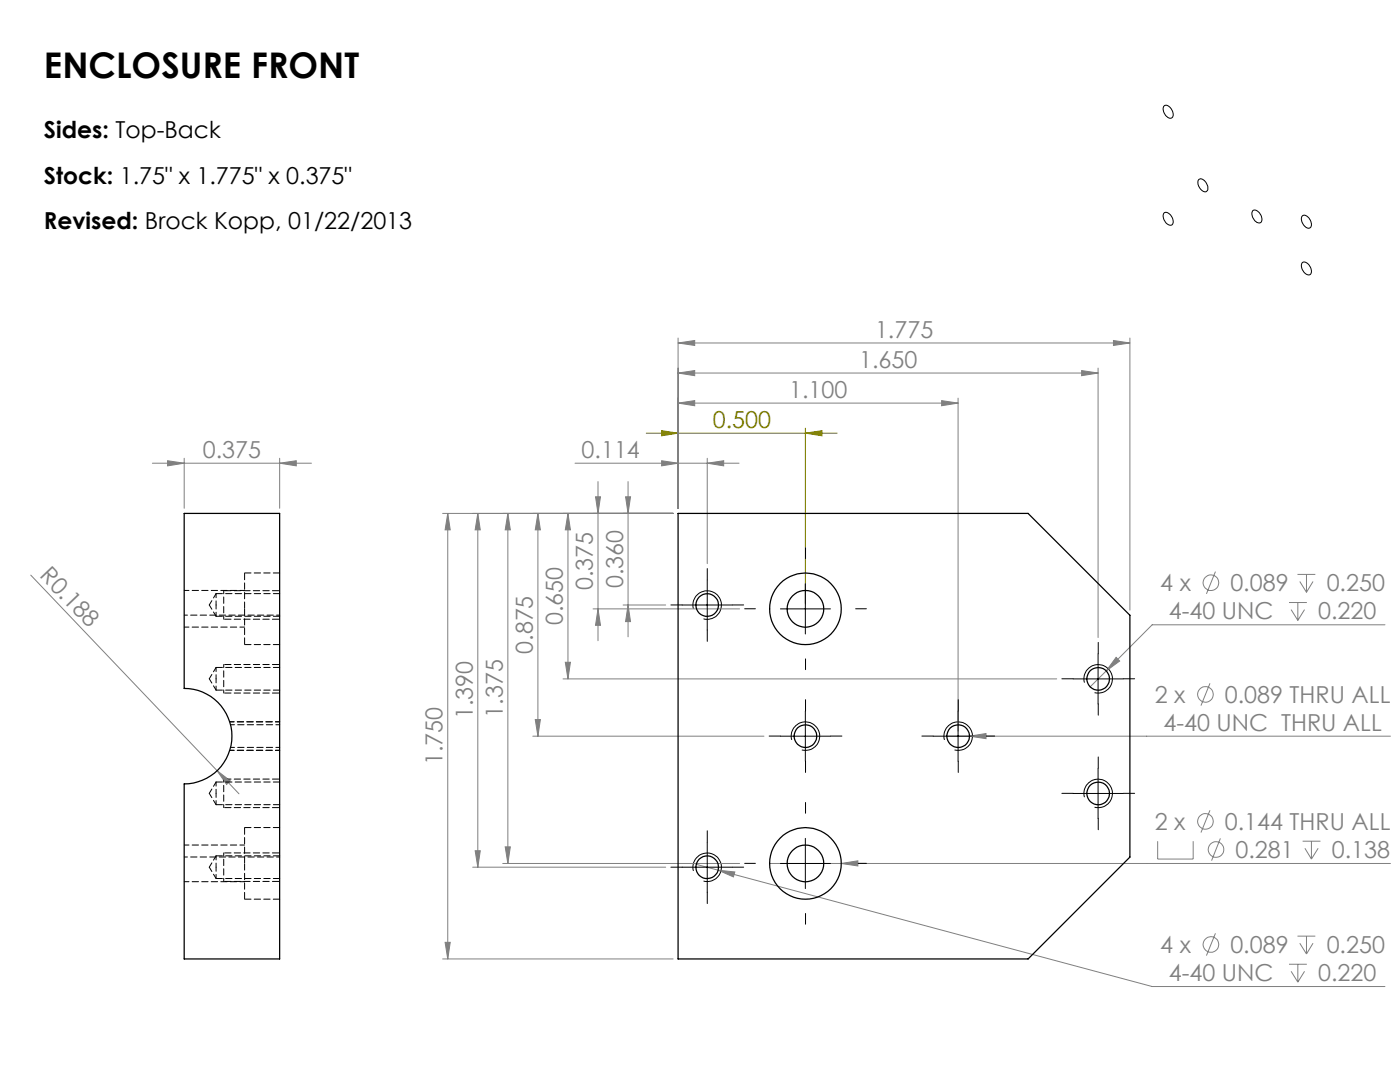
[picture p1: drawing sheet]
<svg xmlns="http://www.w3.org/2000/svg" width="279mm" height="216mm" viewBox="0 0 279 216" stroke-linecap="round" stroke-linejoin="round" font-family="sans-serif">
<g fill="none" stroke="#808080" stroke-width=".2">
<path d="M135.3 74.4l3.3-.5v1.1zM135.3 68.4l3.3-.5v1zM135.3 67.5v33.9M135.3 74.4h83.8M135.3 68.4h90.2M187.9 79.9l3.3 .5-3.3 .6zM191.2 79.4v66.5M215.9 73.9l3.2 .5-3.2 .6zM219.1 73.4v53.8M222.2 67.9l3.3 .5-3.3 .5zM225.5 67.5v54.2M30.4 92.4h31.8"/>
<path d="M33.4 91.9l3.4 .5-3.4 .6zM36.8 91.4v10M55.8 92.4l3.3-.5v1.1zM55.8 91.4v10M114.8 92.4h32.7M118.9 99.1h.9l-.5 3.3zM119.3 96.1v31.7M124.8 99.1h1l-.5 3.3zM125.3 96.1v31M132 91.9l3.3 .5-3.3 .6zM135.3 80.4l3.3-.5v1.1zM135.3 80.4h55.9"/>
<path d="M141.1 92.4l3.3-.5v1.1zM141.1 91.4v21.1M6.1 114.8l37.2 39M88.3 102.4h46M89.4 102.4l.5 3.3h-1.1zM89.4 102.4v88.9M95.4 102.4l.4 3.3h-1zM95.4 102.4v70.6M101.4 102.4l.4 3.3h-1zM101.4 102.4v69.9M107.4 102.4l.4 3.3h-1zM107.4 102.4v44.5"/>
<path d="M113.3 102.4l.5 3.3h-1zM113.3 102.4v33.1M242.6 114.1l-1.8 4.4M258.9 114.6h3.6M259.4 116l1.3 2.2M260.7 114.6v3.6M262 116l-1.3 2.2M112.4 135.5h98.5M112.8 132.2h1l-.5 3.3zM118.4 121.5h29.2M119.3 121.5l.5 3.3h-.9zM124.4 120.7h8.5"/>
<path d="M125.3 120.7l.5 3.3h-1zM220.8 133.9l-3.2 3.2M222.7 131.2l.7 .7-2.6 2zM241.5 136.3l-1.8 4.5M257.2 120.2h3.6M257.7 121.6l1.3 2.2M259 120.2v3.6M260.4 121.6l-1.4 2.2M276.4 124.7h-46.5l-9.1 9.2M43.3 153.8l2.7 2-.8 .7zM43.3 153.8l4.4 4.6M106.3 146.9h46.2"/>
<path d="M106.8 143.6h1l-.4 3.3zM188.9 146.9h88.6M193.5 146.9l3.3-.5v1zM94.3 173h38.6M94.8 169.8h1l-.4 3.2zM100.3 172.3h47.3M100.8 169h1l-.4 3.3zM139 172.5l4.3 1.1M143.3 173.6l3.3 .4-.2 1zM143.3 173.6l86.6 23.2h46.5M153.6 172.3h123.9M167.9 172.3l3.3-.5v1z"/>
<path d="M231 167.9v3.5h7.1v-3.5M241.5 161.7l-1.8 4.4M243.6 167.3l-1.8 4.4M260 167.9h3.5M260.4 169.3l1.3 2.1M261.7 167.9v3.5M263.1 169.3l-1.4 2.1M88.3 191.3h46M88.8 188h1.1l-.5 3.3zM242.6 186.2l-1.8 4.5M257.2 192.4h3.6M257.7 193.8l1.3 2.2"/>
<path d="M258.9 186.8h3.6M259 192.4v3.6M259.4 188.2l1.3 2.2M260.4 193.8l-1.4 2.2M260.7 186.8v3.6M262 188.2l-1.3 2.2"/>
<circle cx="241.7" cy="116.3" r="1.55"/>
<circle cx="240.6" cy="138.6" r="1.55"/>
<circle cx="240.6" cy="163.9" r="1.55"/>
<circle cx="242.7" cy="169.5" r="1.55"/>
<circle cx="241.7" cy="188.5" r="1.56"/>
</g>
<path d="M129 86.4h38.1M132 85.9l3.3 .5-3.3 .6zM135.3 85.4v16M160.7 86.4l3.3-.5v1.1zM160.7 85.4v35.1" fill="none" stroke="#808000" stroke-width=".2"/>
<g fill="none" stroke="#000" stroke-width=".2">
<path d="M232.3 21.2a1.02 1.02 0 0 1 1.5 .6l.3 .6a.75 .75 0 0 1-.3 1.1 .75 .75 0 0 1-1-.3l-.4-.6-.3-.7zM239.2 35.8a1.2 1.2 0 0 1 1.7 1l.2 .5a.74 .74 0 0 1-.4 1 .74 .74 0 0 1-1-.4l-.6-1-.1-.5zM232.3 42.5a1.28 1.28 0 0 1 1.7 1l.1 .5a.7 .7 0 0 1-.2 .9 .7 .7 0 0 1-1-.2 1.82 1.82 0 0 1-.6-2.2zM250.1 42a1.69 1.69 0 0 1 1.7 2.2 .81 .81 0 0 1-1.4-.2l-.6-1.2zM259.9 52.4a1.28 1.28 0 0 1 1.6 1l.2 .5a.73 .73 0 0 1-.4 .9 .73 .73 0 0 1-1-.4l-.5-1-.1-.6zM260 43a1.41 1.41 0 0 1 1.7 1.4 .75 .75 0 0 1-.3 1.1 .75 .75 0 0 1-1.1-.4 1.64 1.64 0 0 1-.3-2.1zM141.1 115.7v10M160.7 116.5v10M136.1 120.7h10M138.4 121.5a2.85 2.85 0 0 1 2.5-3.6 2.85 2.85 0 0 1 3.1 3.1 2.85 2.85 0 0 1-3.6 2.5M155.8 121.5h9.9M214.2 135.5h10"/>
<path d="M216.4 136.2a2.84 2.84 0 0 1 2.5-3.5 2.84 2.84 0 0 1 3.1 3 2.84 2.84 0 0 1-3.6 2.5M219.1 130.5v10M155.8 146.9h9.9M158 147.6a2.84 2.84 0 0 1 2.5-3.5 2.84 2.84 0 0 1 3.1 3.1 2.84 2.84 0 0 1-3.6 2.4M160.7 141.9v10M186.2 146.9h10M188.5 147.6a2.84 2.84 0 0 1 2.5-3.5 2.84 2.84 0 0 1 3.1 3.1 2.84 2.84 0 0 1-3.6 2.4M191.2 141.9v10M214.2 158.3h10M216.4 159.1a2.84 2.84 0 0 1 2.5-3.6 2.84 2.84 0 0 1 3.1 3.1 2.84 2.84 0 0 1-3.6 2.5M219.1 153.3v10M136.1 173h10"/>
<path d="M138.4 173.8a2.85 2.85 0 0 1 2.5-3.6 2.85 2.85 0 0 1 3.1 3.1 2.85 2.85 0 0 1-3.6 2.5M141.1 168.1v9.9M155.8 172.3h9.9M160.7 167.3v10"/>
</g>
<g fill="none" stroke="#000" stroke-width=".2" stroke-dasharray="15.2 1.3 1.3 1.3">
<path d="M141.2 115.7v-2.2M160.8 111.5v-2.2M136.2 120.7h-2.3M141.2 125.7v2.3M146.2 120.7h2.2M150.8 121.5h-2.2M160.8 131.5v2.1M170.8 121.5h2.1M214.2 135.4h-2.3M219.2 130.4v-2.2M224.2 135.4h2.2M155.8 146.9h-2.3"/>
<path d="M160.8 141.9v-2.3M160.8 151.9v2.2M165.8 146.9h2.2M186.2 146.9h-2.2M191.2 141.9v-2.3M191.2 151.9v2.2M196.2 146.9h2.3M214.2 158.3h-2.3M219.2 140.4v2.3M219.2 153.3v-2.3M224.2 158.3h2.2M136.2 173h-2.3"/>
<path d="M141.2 168v-2.2M141.2 178v2.3M146.2 173h2.2M150.8 172.3h-2.2M160.8 162.3v-2.2M170.8 172.3h2.1M219.2 163.3v2.3M160.8 182.3v2.1"/>
</g>
<path d="M55.8 117.9h-11.2M55.8 138.3h-11.2M55.8 132.6h-11.2M55.8 123.6h-11.2M55.8 155.5h-11.2M55.8 161.1h-11.2M55.8 175.9h-11.2M55.8 170.2h-11.2" fill="none" stroke="#000" stroke-width=".2" stroke-dasharray="1.3 .6" stroke-dashoffset="-.2"/>
<path d="M44.6 117.9v5.7M44.6 132.6v5.7M44.6 155.5v5.6M44.6 170.2v5.7" fill="none" stroke="#000" stroke-width=".2" stroke-dasharray="1.3 .6" stroke-dashoffset=".6"/>
<path d="M55.8 149.7h-9.9M55.8 144h-9.9" fill="none" stroke="#000" stroke-width=".2" stroke-dasharray="1.3 .6" stroke-dashoffset=".4"/>
<path d="M132 85.9l3.3 .5-3.3 .6zM160.7 86.4l3.3-.5v1.1z" fill="#808000"/>
<g fill="#808080">
<path d="M43.3 153.8l2.7 2-.8 .7z"/>
<path d="M222.7 131.2l-1.9 2.7 2.6-2zM193.5 146.9l3.3 .5v-1zM167.9 172.3l3.3 .5v-1zM143.3 173.6l3.1 1.4 .2-1z"/>
<path d="M55.8 92.4l3.3-.5v1.1zM33.4 91.9l3.4 .5-3.4 .6z"/>
<path d="M124.8 99.1h1l-.5 3.3zM125.3 120.7l.5 3.3h-1zM118.9 99.1h.9l-.5 3.3zM119.3 121.5l.5 3.3h-.9zM113.3 102.4l.5 3.3h-1zM112.8 132.2h1l-.5 3.3zM107.4 102.4l.4 3.3h-1zM106.8 143.6h1l-.4 3.3zM101.4 102.4l.4 3.3h-1zM100.8 169h1l-.4 3.3zM95.4 102.4l.4 3.3h-1zM94.8 169.8h1l-.4 3.2zM89.4 102.4l.5 3.3h-1.1zM88.8 188h1.1l-.5 3.3z"/>
<path d="M132 91.9l3.3 .5-3.3 .6zM141.1 92.4l3.3-.5v1.1zM135.3 80.4l3.3-.5v1.1zM187.9 79.9l3.3 .5-3.3 .6zM135.3 74.4l3.3-.5v1.1zM215.9 73.9l3.2 .5-3.2 .6zM135.3 68.4l3.3-.5v1zM222.2 67.9l3.3 .5-3.3 .5z"/>
</g>
<g fill="none" stroke="#000" stroke-width=".25">
<path d="M36.8 102.4h19v88.9h-19v-34.9a9.5 9.5 0 0 0 9.5-9.5 9.5 9.5 0 0 0-9.5-9.5zM135.3 102.4h69.9l20.3 20.4v48.2l-20.3 20.3h-69.9z"/>
<circle cx="141.1" cy="120.7" r="2.25"/>
<circle cx="160.7" cy="121.5" r="7.1"/>
<circle cx="160.7" cy="121.5" r="3.7"/>
<circle cx="219.2" cy="135.4" r="2.27"/>
<circle cx="160.7" cy="146.9" r="2.27"/>
<circle cx="191.2" cy="146.9" r="2.27"/>
<circle cx="219.2" cy="158.3" r="2.27"/>
<circle cx="141.1" cy="173.1" r="2.25"/>
<circle cx="160.7" cy="172.3" r="7.1"/>
<circle cx="160.7" cy="172.3" r="3.7"/>
</g>
<path d="M43.1 118.5v2.2M43.1 120.7v2.3M43.1 135.4v2.3M43.1 133.2v2.2M43.1 158.3v2.3M43.1 156v2.3M46 149.1h9.8M55.8 144.6h-9.8M43.1 173v2.3M43.1 170.8v2.2" fill="none" stroke="#000" stroke-width=".2" stroke-dasharray="1.3 .6" stroke-dashoffset=".5"/>
<path d="M48.8 114.3v7.2M48.8 121.5v7.1M48.8 172.3v7.1M48.8 165.1v7.2" fill="none" stroke="#000" stroke-width=".2" stroke-dasharray="1.3 .6" stroke-dashoffset="-.1"/>
<path d="M36.8 122.7h19M55.8 171h-19" fill="none" stroke="#000" stroke-width=".2" stroke-dasharray="1.3 .6" stroke-dashoffset=".6"/>
<path d="M43.1 118.5l-1.3 2.2M48.8 117.8h-12M36.8 125.1h12M41.8 120.7l1.3 2.3M41.8 135.4l1.3 2.3M43.1 133.2l-1.3 2.2M41.8 158.3l1.3 2.3M43.1 156l-1.3 2.3M36.8 175.9h12M41.8 173l1.3 2.3M43.1 170.8l-1.3 2.2M48.8 168.6h-12" fill="none" stroke="#000" stroke-width=".2" stroke-dasharray="1.3 .6" stroke-dashoffset=".3"/>
<path d="M55.8 118.5h-12.7M55.8 114.3h-7M43.1 123h12.7M43.1 137.7h12.7M48.8 128.6h7M55.8 133.2h-12.7M55.8 156h-12.7M43.1 175.3h12.7M43.1 160.6h12.7M48.8 179.4h7M55.8 170.8h-12.7M55.8 165.1h-7" fill="none" stroke="#000" stroke-width=".2" stroke-dasharray="1.3 .6"/>
<text font-size="7.1" x="8.8" y="15.5">ENCLOSURE FRONT</text>
<g font-size="4.7">
<text x="8.8" y="27.6">Sides: Top-Back</text>
<text x="8.8" y="36.7">Stock: 1.75&quot; x 1.775&quot; x 0.375&quot;</text>
<text x="8.8" y="45.7">Revised: Brock Kopp, 01/22/2013</text>
</g>
<g font-size="4.7" fill="#808080">
<text x="174.6" y="67.4">1.775</text>
<text x="171.5" y="73.4">1.650</text>
<text x="157.5" y="79.4">1.100</text>
<text x="40.5" y="91.4">0.375</text>
<text x="116.1" y="91.4">0.114</text>
<text x="7.8" y="115" transform="rotate(46 7.8 115)">R0.188</text>
<text x="118.3" y="117.8" transform="rotate(-90 118.3 117.8)">0.375</text>
<text x="124.3" y="117.4" transform="rotate(-90 124.3 117.4)">0.360</text>
<text x="231.6" y="118">4 x</text>
<text x="245.5" y="118">0.089</text>
<text x="264.8" y="118">0.250</text>
<text x="112.3" y="124.8" transform="rotate(-90 112.3 124.8)">0.650</text>
<text x="233.3" y="123.6">4-40 UNC</text>
<text x="263.1" y="123.6">0.220</text>
<text x="106.3" y="130.5" transform="rotate(-90 106.3 130.5)">0.875</text>
<text x="94.3" y="143.6" transform="rotate(-90 94.3 143.6)">1.390</text>
<text x="100.3" y="143.2" transform="rotate(-90 100.3 143.2)">1.375</text>
<text x="230.5" y="140.3">2 x</text>
<text x="244.5" y="140.3">0.089 THRU ALL</text>
<text x="232.2" y="145.9">4-40 UNC THRU ALL</text>
<text x="88.3" y="152.7" transform="rotate(-90 88.3 152.7)">1.750</text>
<text x="230.5" y="165.6">2 x</text>
<text x="244.5" y="165.6">0.144 THRU ALL</text>
<text x="246.6" y="171.2">0.281</text>
<text x="265.8" y="171.2">0.138</text>
<text x="231.6" y="190.2">4 x</text>
<text x="245.5" y="190.2">0.089</text>
<text x="264.8" y="190.2">0.250</text>
<text x="233.3" y="195.8">4-40 UNC</text>
<text x="263.1" y="195.8">0.220</text>
</g>
<text font-size="4.7" fill="#808000" x="142.2" y="85.4">0.500</text>
</svg>
